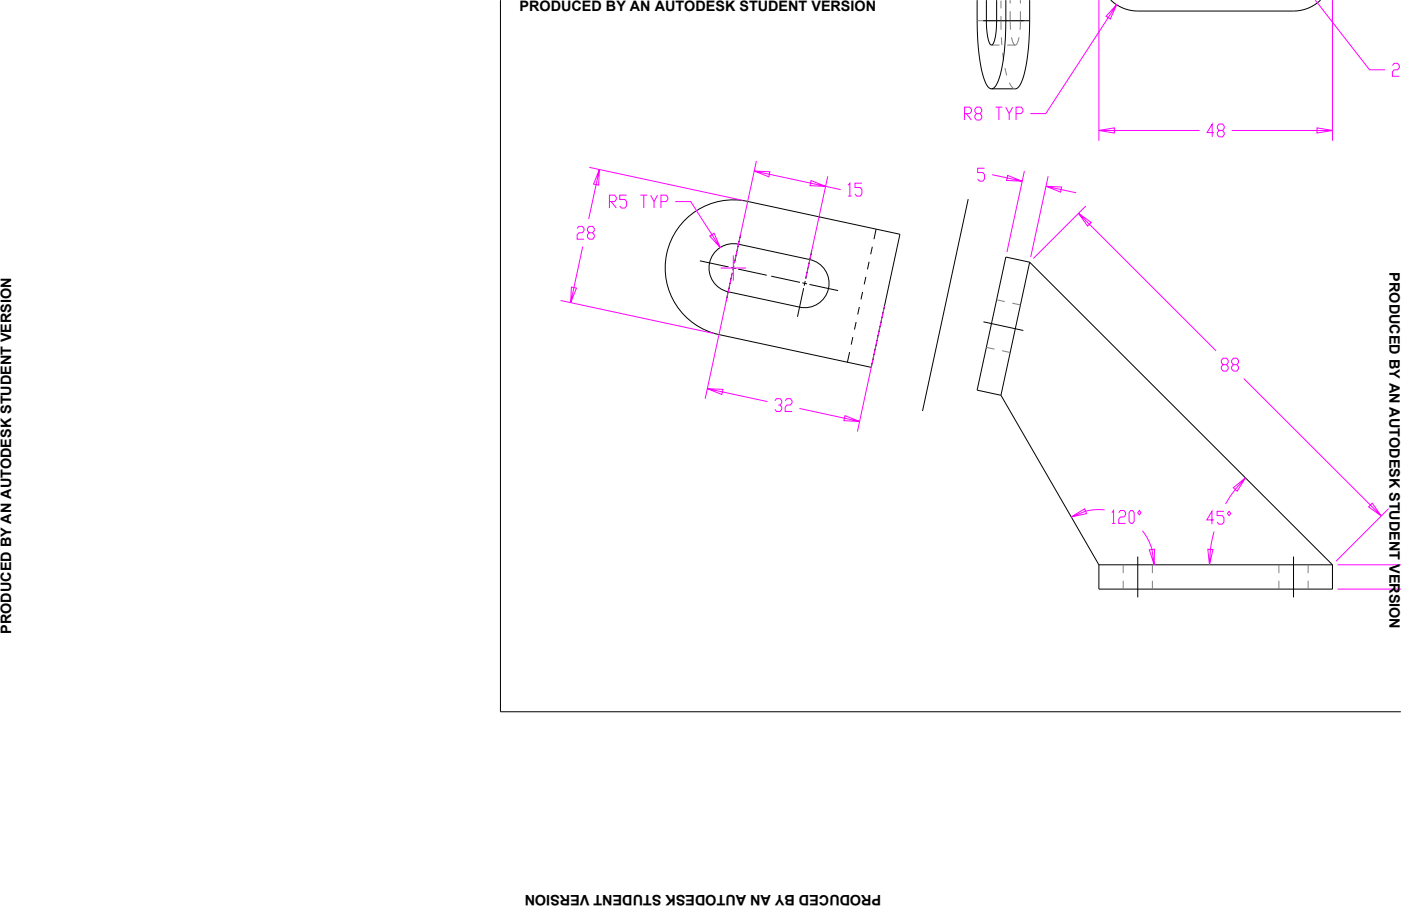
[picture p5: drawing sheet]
<svg xmlns="http://www.w3.org/2000/svg" width="432mm" height="279mm" viewBox="0 0 432 279" stroke-linecap="round" stroke-linejoin="round" font-family="sans-serif">
<!-- layer: 0 -->
<path d="M154.2 0v219.5h277.6M301.2 0v6.4a53.5 53.5 0 0 0 2.5 19.1 2.55 2.55 0 0 0 1.9 1.9M304 0v6.4a13.3 13.3 0 0 0 1.4 7.4l.1 .1a1.35 1.35 0 0 0 1.1-1.6l.5-3.9 .1-8.4M310 0v6.4a52.2 52.2 0 0 1-2.6 19.1 2.55 2.55 0 0 1-1.8 1.9M317.4 0v6.4a52.7 52.7 0 0 1-2.7 19.1 2.58 2.58 0 0 1-1.8 1.9h-7.3M317.4 80.9l-7.4-1.6-8.8 41 7.3 1.6M317.4 80.9l-8.9 41M317.4 80.9l93.3 93.3M308.5 121.9l30.2 52.3" fill="none" stroke="#000" stroke-width=".31"/>
<!-- layer: 02___PRT_ALL_AXES -->
<path d="M303 6.4h12.5M342.3 0a12.1 12.1 0 0 0 8.4 3.4h48a12 12 0 0 0 8.3-3.4M303.1 99.3l12.3 2.6M338.7 174.2h72v7.5h-72zM350.7 171.6v12.6M398.7 171.6v12.6" fill="none" stroke="#000" stroke-width=".31"/>
<path d="M346.2 174.2v2.5M346.2 179.1v2.6M355.2 174.2v2.5M355.2 179.1v2.6M394.2 174.2v2.5M394.2 179.1v2.6M403.2 174.2v2.5M403.2 179.1v2.6" fill="none" stroke="#808080" stroke-width=".31"/>
<!-- layer: DEFAULT_2 -->
<g fill="none" stroke="#808080" stroke-width=".31">
<path d="M301.2 6.4h13.3M305.6 13.9h2.5M308.5 .2v2.4M308.5 5v4.2M308.6 11.5l.2 2.4M309 16.3l.3 2.3M310.4 13.9h2.5M311.3 3.5l.1 5.7M311.3 0v1.1M311.8 11.5a2.5 2.5 0 0 0 1.1 2.4M314.1 11.5a2.58 2.58 0 0 1-1.2 2.4M314.5 6.4l-.1 2.8"/>
<path d="M314.5 0v1.1M314.5 3.5v2.9M309.7 21l.6 2.3M311.1 25.5a2.55 2.55 0 0 0 1.8 1.9M307.2 92.5l2.5 .5M312 93.5l2.5 .5M304 107.1l2.5 .6M308.8 108.2l2.5 .5"/>
</g>
<!-- layer: DEFAULT_3 -->
<path d="M314.5 6.4h2.9" fill="none" stroke="#000" stroke-width=".31"/>
<!-- layer: Dimensions -->
<g fill="none" stroke="#f0f" stroke-width=".31">
<path d="M338.7 0v43.4M341.5 5.5l-19.2 29.5h-4.7M405.4 0l16.7 21.5h4.8M410.7 0v43.4M297.3 35h1.6l.5-.6v-.7l-.5-.7h-1.6v4M297.8 35l1.6 2M301 35l-.5-.6v-.7l.5-.7h1l.6 .7v.7l-.6 .6h-1l-.5 .7v.7l.5 .6h1l.6-.6v-.7l-.6-.7M306.8 33h2.1M307.9 33v4M310 33l1 2v2M312.1 33l-1.1 2M313.2 35h1.5l.6-.6v-.7l-.6-.7h-1.5v4"/>
<path d="M429.2 20.2l.5-.7h1l.6 .7v.7l-.6 .6h-1l-.5 .7v1.3h2.1M181.6 51.6l47.3 10.2M183.7 56.9l-2.3 10.6M233.1 49.6l-6.7 31.5M237.1 53.7l12.7 2.8M254.5 57.5l4.6 1M255.1 54.4l-6.8 31.4M261.4 57.2l.5-.7v4M265.6 56.5h-2.1v1.3h1.6l.5 .7v1.3l-.5 .7h-1l-.6-.7M303.4 51.9h-2.1v1.3h1.6l.5 .7v1.3l-.5 .7h-1l-.6-.7M305.7 53.9l4.7 1M315.7 52.8l-5.4 24.9"/>
<path d="M323 54.4l-5.3 24.9M327 58.5l4.7 1M343.5 40.2h26.2M374.1 40.9h-2.1l1.6-2.7v4M375.7 40.2l-.5-.6v-.7l.5-.7h1.1l.5 .7v.7l-.5 .6h-1.1l-.5 .7v.7l.5 .6h1.1l.5-.6v-.7l-.5-.7M379.6 40.2h26.3M177.9 70.5l.5-.7h1.1l.5 .7v.6l-.5 .7h-1.1l-.5 .7v1.3h2.1M179.6 76.1l-2.7 12.6M181.6 71.8l-.5-.7v-.6l.5-.7h1l.6 .7v.6l-.6 .7h-1l-.5 .7v.6l.5 .7h1l.6-.7v-.6l-.6-.7M187.8 62.2h1.6l.5-.7v-.6l-.5-.7h-1.6v4M188.4 62.2l1.5 2M193.1 60.2h-2.1v1.3h1.6l.5 .7v1.3l-.5 .7h-1.1l-.5-.7"/>
<path d="M197.4 60.2h2.1M198.4 60.2v4M200.5 60.2l1.1 2v2M202.6 60.2l-1 2M203.7 62.2h1.6l.5-.7v-.6l-.5-.7h-1.6v4M208.1 62.2h4.8l6.5 10.1M226 78.8v7.7M261.4 60.5h1.1M334.6 63.5l-16.1 16.2M335.8 69.2l39 39M172.8 92.7l47.2 10.1M222.1 82.7h7.8"/>
<path d="M225.7 84.2l-8.4 38.8M272.6 94.3l-8.3 38.8M377 112.5l-.6-.7v-.7l.6-.6h1l.5 .6v.7l-.5 .7h-1l-.6 .6v.7l.6 .6h1l.5-.6v-.7l-.5-.6M380.1 112.5l-.5-.7v-.7l.5-.6h1.1l.5 .6v.7l-.5 .7h-1.1l-.5 .6v.7l.5 .6h1.1l.5-.6v-.7l-.5-.6M383.3 116.7l39.1 39M222.7 120.9l13.8 2.9M238.8 123.6l.6-.7h1l.5 .7v.6l-.5 .7h-.5M240.4 124.9l.5 .7v.6l-.5 .7h-1l-.6-.7M242 123.6l.5-.7h1.1l.5 .7v.6l-.5 .7h-1.1l-.5 .7v1.3h2.1M246.4 126l13.9 3M340.4 157.2a17 17 0 0 0-5.8 .4M342.7 158.1l.5-.7v4"/>
<path d="M344.8 158.1l.5-.7h1.1l.5 .7v.7l-.5 .6h-1.1l-.5 .7v1.3h2.1M348.5 157.4h.5l.6 .7v2.7l-.6 .6h-.5l-.5-.6v-2.7zM351.2 157.4l.5 .7-.5 .7-.6-.7zM377.2 157.7h-2.1v1.3h1.6l.5 .7v1.3l-.5 .6h-1.1l-.5-.6M378.8 157.7l.5 .6-.5 .7-.5-.7zM380.7 150.9l-3 4.5M428 156.9l-16.2 16.2M342.7 161.4h1M352.1 163.7a17 17 0 0 1 3 5.8M374.1 160.3h-2.2l1.6-2.6v3.9M374.2 163.9l-1.1 5.5M412.3 174.2h19.5"/>
<path d="M412.3 181.7h19.5"/>
</g>
<!-- layer: 0 -->
<g fill="none" stroke="#f0f" stroke-width=".31">
<path d="M344.1 1.5l-3.2 3.5 1.3 .9 1.9-4.4-2.6 4M184.7 52.3l-1.8 4.5 1.6 .3 .2-4.8-1 4.6M232.5 52.7l4.5 1.8 .3-1.5-4.8-.3 4.6 1M249.8 56.5l4.7 1-4.9-.2 .4-1.6 4.5 1.8M310.4 54.9l4.6 1-4.8-.3 .4-1.5 4.4 1.8M322.4 57.4l4.5 1.8 .3-1.5-4.8-.3 4.6 1.1M338.7 40.2l4.8 .8v-1.6l-4.8 .8h4.8M405.9 40.2h4.8l-4.8 .8v-1.6l4.8 .8M219.4 72.3l2.6 4-3.3-3.5 1.4-.9 1.9 4.4M332.4 65.8l2.8 3.9 1.1-1.1-3.9-2.8 3.4 3.4M176.9 88.7l-1 4.6 .2-4.8 1.6 .3-1.8 4.5M218 119.9l4.5 1.7 .3-1.5-4.8-.2 4.7 1"/>
<path d="M260.3 129l4.6 1-4.8-.3 .3-1.5 4.5 1.8M334.6 157.6l-4.4 1.8 4.1-2.5 .6 1.5-4.7 1M383.9 147.4l-3.8 3 1.2 1.1 2.6-4.1-3.2 3.5M422.4 155.7l3.3 3.4-3.9-2.8 1.1-1.1 2.8 3.9M355 169.5l.7 4.7-1.5-4.6 1.6-.2-.1 4.8M373.1 169.4l-.3 4.8-.5-4.8 1.5 .1-1 4.7"/>
</g>
<!-- layer: newview -->
<g fill="none" stroke="#000" stroke-width=".31">
<path d="M211.3 67.6a21 21 0 0 1 19.2-5.5l46.9 10.1-8.9 41.1-46.9-10.1a21 21 0 0 1-10.3-35.6zM220.7 77.3a7.5 7.5 0 0 1 6.9-2l22 4.8a7.5 7.5 0 0 1 5.8 8.9 7.5 7.5 0 0 1-9 5.7l-22-4.7a7.5 7.5 0 0 1-3.7-12.7zM228.2 72.3l-1.9 8.9M250.2 77.1l-1.9 8.8M298.4 61.4l-14.1 65.3M215.7 80.4l8.9 1.9M225.3 82.5l1.5 .3M225.7 84.1l-1.9 8.9M226.2 81.9l-.3 1.5M227.5 83l8.8 1.9M237.7 85.2l8.8 1.9M247.3 87.2l1.5 .3"/>
<path d="M247.7 88.9l-1.9 8.8M248.2 86.7l-.3 1.4M249.5 87.7l8.8 1.9"/>
</g>
<!-- layer: newhidden -->
<path d="M268.9 76.1l-.5 2.3M270 70.7l-.6 3.1M263.9 99.3l-.5 2.3M264.9 94.7l-.5 2.3M265.9 90l-.5 2.4M266.9 85.4l-.5 2.3M267.9 80.7l-.5 2.4M261.9 108.6l-.7 3.1M262.8 103.9l-.4 2.4" fill="none" stroke="#000" stroke-width=".31"/>
<g font-size="4.4">
<text x="160.1" y="3.5">PRODUCED BY AN AUTODESK STUDENT VERSION</text>
<text x="428.3" y="84" transform="rotate(90 428.3 84)">PRODUCED BY AN AUTODESK STUDENT VERSION</text>
<text x="3.5" y="195.5" transform="rotate(-90 3.5 195.5)">PRODUCED BY AN AUTODESK STUDENT VERSION</text>
<text x="271.6" y="275.9" transform="rotate(-180 271.6 275.9)">PRODUCED BY AN AUTODESK STUDENT VERSION</text>
</g>
</svg>
